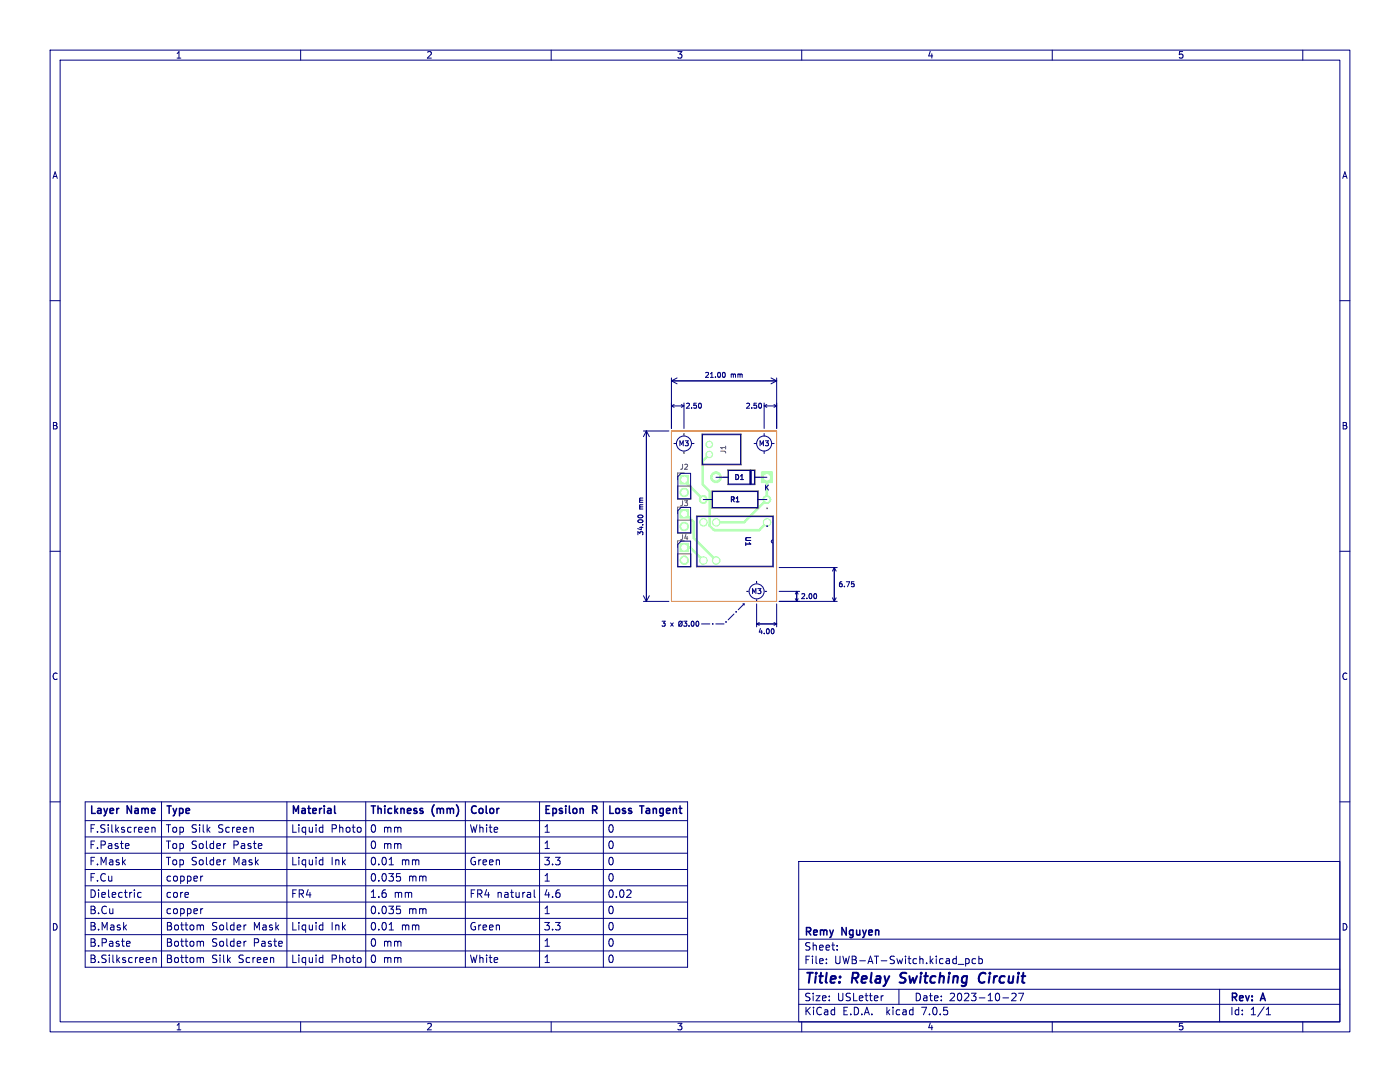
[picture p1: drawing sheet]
<svg xmlns="http://www.w3.org/2000/svg" width="279mm" height="216mm" viewBox="0 0 279 216" stroke-linecap="round" stroke-linejoin="round" font-family="sans-serif">
<path d="M134.5 88.5h.5M136.5 86.5v.5M136.5 90v.5M138 88.5h.5M149 118h1.5M151 116v1.5M151 118.5v1.5M151.5 118h1.5" fill="none" stroke="#000" stroke-width=".2"/>
<g fill="#b3ffb3" stroke="#b3ffb3" stroke-width=".2">
<path d="M135.7 94.9h1.7v1.7h-1.7z"/>
<path d="M135.7 108.4h1.7v1.7h-1.7z"/>
<path d="M151.9 94.1h2.3v2.2h-2.3z"/>
<path d="M135.7 101.7h1.7v1.7h-1.7z"/>
<circle cx="136.6" cy="98.3" r=".85"/>
<circle cx="141.6" cy="88.7" r=".66"/>
<circle cx="141.6" cy="90.7" r=".66"/>
<circle cx="136.6" cy="111.8" r=".85"/>
<circle cx="142.9" cy="95.2" r="1.1"/>
<circle cx="136.6" cy="105.1" r=".85"/>
<circle cx="153.1" cy="104.2" r=".76"/>
<circle cx="142.9" cy="104.2" r=".76"/>
<circle cx="140.4" cy="104.2" r=".76"/>
<circle cx="140.4" cy="111.8" r=".76"/>
<circle cx="142.9" cy="111.8" r=".76"/>
<circle cx="140.3" cy="99.7" r=".8"/>
<circle cx="153" cy="99.7" r=".8"/>
</g>
<path d="M136.5 95.9l3.8 3.8M141.6 90.7l-1.4 1.3v4.6l1.4 1.4v6.8l.9 1h9l1.6-1.6M153 95.2v4.5l-4.5 4.5h-5.6M136.5 102.2l1.9 1.9v3.3l4.5 4.4M136.6 109.2h1.2l2.6 2.6" fill="none" stroke="#b3ffb3" stroke-width=".5"/>
<g fill="#fff" stroke="#fff" stroke-width=".2">
<circle cx="152.5" cy="88.5" r="1.5"/>
<circle cx="136.6" cy="95.7" r=".5"/>
<circle cx="136.6" cy="98.3" r=".5"/>
<circle cx="141.6" cy="88.7" r=".41"/>
<circle cx="141.6" cy="90.7" r=".41"/>
<circle cx="136.6" cy="109.2" r=".5"/>
<circle cx="136.6" cy="111.8" r=".5"/>
<circle cx="153" cy="95.2" r=".55"/>
<circle cx="142.9" cy="95.2" r=".55"/>
<circle cx="136.6" cy="102.5" r=".5"/>
<circle cx="136.6" cy="105.1" r=".5"/>
<circle cx="153.1" cy="104.2" r=".51"/>
<circle cx="142.9" cy="104.2" r=".51"/>
<circle cx="140.4" cy="104.2" r=".51"/>
<circle cx="140.4" cy="111.8" r=".51"/>
<circle cx="142.9" cy="111.8" r=".51"/>
<circle cx="151" cy="118" r="1.5"/>
<circle cx="136.5" cy="88.5" r="1.5"/>
<circle cx="140.3" cy="99.7" r=".4"/>
<circle cx="153" cy="99.7" r=".4"/>
</g>
<g fill="none" stroke="#626262" stroke-width=".2">
<path d="M135.2 97h2.7v2.6h-2.7zM136.6 94.4h-1.4v1.3M140.1 86.6h7.8v6.2h-7.8zM141.4 99.7h.7M142.1 98h9.2v3.4h-9.2zM144.2 95.2h1M145.2 93.8h5.5v2.9h-5.5zM149.7 93.8v2.9M149.8 93.8v2.9M149.9 93.8v2.9M150.7 95.2h1M151.3 99.7h.7"/>
<path d="M135.2 101.2v1.3M135.2 103.8h2.7v2.6h-2.7zM135.2 107.9v1.3M135.2 110.5h2.7v2.6h-2.7zM139 103h15.4v10.1h-15.4z"/>
<circle cx="153.1" cy="101.4" r=".08"/>
</g>
<g fill="none" stroke="#000080" stroke-width=".2">
<path d="M10 10h259.4v195.9h-259.4zM12 12h255.4v191.9h-255.4zM60 10v2M110 10v2M160 10v2M210 10v2M260 10v2M10 60h2M267.4 60h2M134 75.4v10.1M134 76h21M134 76l1.1 .6"/>
<path d="M135.1 75.4l-1.1 .6M144.4 74.3a.53 .53 0 0 1 .4 .5 .53 .53 0 0 1-.4 .5M153.9 75.4l1.1 .6M155 75.4v10.1M155 76l-1.1 .6M128.4 86h5.1M129 86v34M129 86l.6 1.1M129 86l-.6 1.1M134 81h2.2M134 81l.5 .3M134.5 80.7l-.5 .3"/>
<path d="M135.3 95.1l.6-.7h1.9v5.1h-2.5zM136 80.7l.5 .3-.5 .3M136.5 80.4v5.1M139.9 80.6v.8M140.2 86.7h7.6v5.9h-7.6zM140.3 99.7h1.9M142.2 98.1h9v3.2h-9zM142.9 95.2h2.5M145.4 93.9h5.2v2.7h-5.2zM149.7 93.9v2.7M149.8 93.9v2.7M149.9 93.9v2.7"/>
<path d="M150.5 88.5h.5M150.6 95.2h2.4M151.2 99.7h1.8M151.9 80.6v.8M152.5 80.4v5.1M152.5 86.5v.5M152.5 90v.5M152.8 81h2.2M153 80.7l-.5 .3 .5 .3M154 88.5h.5M154.5 80.7l.5 .3M155 81l-.5 .3"/>
<path d="M10 110h2M127.3 103.1a.53 .53 0 0 1 .5-.4 .53 .53 0 0 1 .5 .4M128.4 118.9l.6 1.1M129.6 118.9l-.6 1.1M135.9 101.2h1.9v5.1h-2.5v-4.4zM135.9 108h1.9v5.1h-2.5v-4.5zM139.1 103.1h15.1v9.9h-15.1zM154.2 107.7a.3 .3 0 0 0-.3 .3 .3 .3 0 0 0 .3 .3M155.5 113.2h11.6M155.5 118h4.1M158.7 119.5l.3 .5M159 118v2"/>
<path d="M159 118l.3 .5M159 118l-.3 .5M159.3 119.5l-.3 .5M162.9 118.6v.8M166.1 119.3l.4 .7M166.5 113.2v6.8M166.5 113.2l.4 .8M166.5 113.2l-.4 .8M166.9 119.3l-.4 .7M170 116.1h.4M170.4 116.5v.5M267.4 110h2"/>
<path d="M128.4 120h5.1M140 124.5h1.6M142.9 124.5h1.6M146.5 122.5l-1.2 1.2M148.2 120.5h.3M148.5 120.5v.3M148.5 120.5l-1.2 1.2M151 124.5h4M151 120.5v4.6M151 124.5l.5 .3M151.5 124.2l-.5 .3M154.4 125.6v.8"/>
<path d="M154.5 124.2l.5 .3M155 120.5v4.6M155 124.5l-.5 .3M155.5 120h11.6M10 160h2M17 160h120.2v33h-120.2zM32.2 160v33M57.3 160v33M73 160v33M92.9 160v33M107.7 160v33M120.4 160v33"/>
<path d="M267.4 160h2M17 176.7h120.2M17 170.3h120.2M17 167h120.2M17 180h120.2M17 173.5h120.2M17 163.7h120.2M25.5 168.3l.2 .4-.7 .1M25.7 169.2l-.2 .1M28.2 178.1h-.5l-.2 .3 .1 .6h.6M30.3 165.1v1M30.3 165.2l.2-.1h.4l.1 1"/>
<path d="M40.5 174.8l-.4 .3M45.1 168.3l-.4 .2M45.1 171.6l-.4 .1M50.3 165.1l.3 .2v.8M52.1 168.3l.2 .4-.7 .1M52.2 169.2l-.1 .1M64 165.1h.4M64 171.6h.4M64.4 164.6v1.5M64.4 171.1v1.5M64.4 166l-.4 .1M64.4 172.5l-.4 .1"/>
<path d="M71.9 165.1l.2 .3-.2 .6M77.7 172.6h.8M79.2 174.3h.7M79.3 174.9h.4l.3 .3-.2 .5-.5 .1M106.6 177.6v1.3l.2 .2M125.8 177.6l.1 .3v.3l-.9 .9h.9M159.4 171.9h108v32h-108zM17 189.7h120.2M17 183.3h120.2M17 186.5h120.2M25.5 187.8l.4 .1 .1 .3-.8 .1M25.9 188.7l-.4 .1"/>
<path d="M30.5 191.1v1M30.5 191.2l.2-.1h.4l.1 1M40.2 187.8l.4 .2v.8M40.2 184.6l.4 .2v.8M40.2 191.1l.4 .2v.8M40.5 181.3l-.4 .3M49.1 187.8l-.3 .2M49.1 184.6l-.3 .1M54.4 191.1l.2 .2v.8M56.1 187.8l.2 .4-.7 .1M56.3 188.7l-.2 .1M64 191.1h.4"/>
<path d="M64 184.6h.4M64.4 184.1v1.5M64.4 190.6v1.5M64.4 185.5l-.4 .1M64.4 192l-.4 .1M71.9 191.1l.2 .3-.2 .6M77.7 185.6h.8M79.2 180.8h.7M79.3 181.4h.4l.3 .3-.1 .5-.6 .1M159.4 197.4h108M159.4 193.4h108M159.4 187.4h108"/>
<path d="M164.9 192.1v.2M164.9 191.4v.1M167.1 189.4v.2M167.1 188.7v.1M176.3 198.7l-.4 .1M179.4 197.4v3M191.2 192.4h1.2M192.7 191.3v1.5M192.7 191.4l.4-.1 .3 .3-.1 .6h-.6M194.7 191.4l-.4-.1-.3 .3 .1 .6h.6M195.4 191.4l.4-.1 .3 .3-.2 .6h-.5M195.4 190.8v1.5"/>
<path d="M200.1 199.1h1.2M201.9 198.3l.6-.1 .3 .4-.9 1.1h.9M203.3 198.2h1l-.7 1.5M243.4 197.4v6.5M60 203.9v2M110 203.9v2M159.4 200.4h108M160 203.9v2M210 203.9v2M252.7 202.5h.9M252.7 201.4l.4-.4v1.5M260 203.9v2"/>
<circle cx="136.5" cy="88.5" r="1.5"/>
<circle cx="152.5" cy="88.5" r="1.5"/>
<circle cx="151" cy="118" r="1.5"/>
<circle cx="153.1" cy="105" r=".08"/>
</g>
<g fill="#000080" stroke="#000080" stroke-width=".2">
<circle cx="146.9" cy="122.1" r=".07"/>
<circle cx="144.9" cy="124.1" r=".07"/>
<circle cx="142.2" cy="124.5" r=".08"/>
</g>
<path d="M23.6 161.3h.1M66 161.4l.1 .9M66.1 162.2l-.2 .1M66.1 161.7h-.2M66.8 160.8v1.3l.2 .2M83.8 161.6l.6 .4-.2 .3-.4-.1M84.4 161.4l-.4-.1-.2 .2M86.7 160.6l-.3 .3M91.1 160.6l.2 .3M99.6 161.3l-.3 .1M115.8 161.4h.5l.1 .9" fill="none" stroke="#000080" stroke-width=".3"/>
<path d="M195.8 194.2a1.11 1.11 0 0 0 .1 1.9" fill="none" stroke="#000080" stroke-width=".4"/>
<path d="M134 86h21v34h-21z" fill="none" stroke="#ff8000" stroke-width=".2"/>
<g font-size="2.8" fill="#000080">
<text x="160.4" y="196.7">Title:</text>
<text x="169.9" y="196.7">Relay</text>
<text x="180.1" y="196.7">Switching</text>
<text x="196.4" y="196.7">Circuit</text>
</g>
<g font-size="2.1" fill="#000080">
<text x="17.8" y="166.3">F.Silkscreen</text>
<text x="17.8" y="163">Layer</text>
<text x="25.3" y="163">Name</text>
<text x="33" y="163">Type</text>
<text x="33" y="166.3">Top Silk</text>
<text x="43.2" y="166.3">Screen</text>
<text x="58" y="166.3">Liquid</text>
<text x="58" y="163">Material</text>
<text x="65.8" y="166.3">Photo</text>
<text x="73.7" y="163">Thickness</text>
<text x="73.7" y="166.3">0 mm</text>
<text x="86.1" y="163">(mm)</text>
<text x="93.6" y="163">Color</text>
<text x="93.6" y="166.3">White</text>
<text x="108.4" y="163">Epsilon</text>
<text x="108.4" y="166.3">1</text>
<text x="118.2" y="163">R</text>
<text x="121.2" y="166.3">0</text>
<text x="121.2" y="163">Loss</text>
<text x="127.8" y="163">Tangent</text>
<text x="17.8" y="172.7">F.Mask</text>
<text x="17.8" y="169.5">F.Paste</text>
<text x="33" y="169.5">Top Solder</text>
<text x="33" y="172.7">Top Solder</text>
<text x="46.2" y="169.5">Paste</text>
<text x="46.2" y="172.7">Mask</text>
<text x="58" y="172.7">Liquid</text>
<text x="65.8" y="172.7">Ink</text>
<text x="73.7" y="169.5">0 mm</text>
<text x="73.7" y="172.7">0.01</text>
<text x="79.8" y="172.7">mm</text>
<text x="93.6" y="172.7">Green</text>
<text x="108.4" y="172.7">3.3</text>
<text x="108.4" y="169.5">1</text>
<text x="121.2" y="169.5">0</text>
<text x="121.2" y="172.7">0</text>
<text x="17.8" y="176">F.Cu</text>
<text x="17.8" y="179.3">Dielectric</text>
<text x="33" y="179.3">core</text>
<text x="33" y="176">copper</text>
<text x="58" y="179.3">FR4</text>
<text x="73.7" y="179.3">1.6</text>
<text x="73.7" y="176">0.035</text>
<text x="78.4" y="179.3">mm</text>
<text x="81.3" y="176">mm</text>
<text x="93.6" y="179.3">FR4 natural</text>
<text x="108.4" y="179.3">4.6</text>
<text x="108.4" y="176">1</text>
<text x="121.2" y="179.3">0.02</text>
<text x="121.2" y="176">0</text>
<text x="17.8" y="182.5">B.Cu</text>
<text x="17.8" y="185.7">B.Mask</text>
<text x="33" y="182.5">copper</text>
<text x="33" y="185.7">Bottom</text>
<text x="42" y="185.7">Solder</text>
<text x="50.2" y="185.7">Mask</text>
<text x="58" y="185.7">Liquid</text>
<text x="65.8" y="185.7">Ink</text>
<text x="73.7" y="182.5">0.035</text>
<text x="73.7" y="185.7">0.01</text>
<text x="79.8" y="185.7">mm</text>
<text x="81.3" y="182.5">mm</text>
<text x="93.6" y="185.7">Green</text>
<text x="108.4" y="185.7">3.3</text>
<text x="108.4" y="182.5">1</text>
<text x="121.2" y="182.5">0</text>
<text x="121.2" y="185.7">0</text>
<text x="17.8" y="189">B.Paste</text>
<text x="33" y="189">Bottom</text>
<text x="42" y="189">Solder</text>
<text x="50.2" y="189">Paste</text>
<text x="73.7" y="189">0 mm</text>
<text x="108.4" y="189">1</text>
<text x="121.2" y="189">0</text>
<text x="160.4" y="189.8">Sheet:</text>
<text x="160.4" y="187">Remy</text>
<text x="167.9" y="187">Nguyen</text>
<text x="17.8" y="192.3">B.Silkscreen</text>
<text x="33" y="192.3">Bottom</text>
<text x="42" y="192.3">Silk</text>
<text x="47.2" y="192.3">Screen</text>
<text x="58" y="192.3">Liquid</text>
<text x="65.8" y="192.3">Photo</text>
<text x="73.7" y="192.3">0 mm</text>
<text x="93.6" y="192.3">White</text>
<text x="108.4" y="192.3">1</text>
<text x="121.2" y="192.3">0</text>
<text x="160.4" y="192.5">File:</text>
<text x="166.4" y="192.5">UWB-AT-Switch.kicad_pcb</text>
<text x="160.4" y="202.7">KiCad</text>
<text x="160.4" y="199.9">Size:</text>
<text x="167" y="199.9">USLetter</text>
<text x="168" y="202.7">E.D.A.</text>
<text x="176.8" y="202.7">kicad</text>
<text x="182.4" y="199.9">Date:</text>
<text x="183.9" y="202.7">7.0.5</text>
<text x="189.3" y="199.9">2023-10-27</text>
<text x="245.4" y="200.1">Rev:</text>
<text x="245.4" y="202.7">Id:</text>
<text x="249.4" y="202.7">1/1</text>
<text x="251.6" y="200.1">A</text>
</g>
<g font-size="1.8" fill="#000080">
<text x="35" y="11.8">1</text>
<text x="85" y="11.8">2</text>
<text x="135" y="11.8">3</text>
<text x="185" y="11.8">4</text>
<text x="235" y="11.8">5</text>
<text x="10.4" y="35.8">A</text>
<text x="267.8" y="35.8">A</text>
<text x="10.3" y="85.8">B</text>
<text x="267.7" y="85.8">B</text>
<text x="10.3" y="135.8">C</text>
<text x="267.7" y="135.8">C</text>
<text x="10.3" y="185.8">D</text>
<text x="267.7" y="185.8">D</text>
<text x="35" y="205.7">1</text>
<text x="85" y="205.7">2</text>
<text x="135" y="205.7">3</text>
<text x="185" y="205.7">4</text>
<text x="235" y="205.7">5</text>
</g>
<g font-size="1.4" fill="#000080">
<text x="140.6" y="75.5">21.00</text>
<text x="145.8" y="75.5">mm</text>
<text x="136.7" y="81.7">2.50</text>
<text x="148.7" y="81.7">2.50</text>
<text x="135.4" y="89.2">M3</text>
<text x="151.4" y="89.2">M3</text>
<text x="146.5" y="95.9">D1</text>
<text x="128.5" y="101.7" transform="rotate(-90 128.5 101.7)">mm</text>
<text x="145.6" y="100.4">R1</text>
<text x="152.5" y="98">K</text>
<text x="128.5" y="106.9" transform="rotate(-90 128.5 106.9)">34.00</text>
<text x="148.6" y="106.9" transform="rotate(90 148.6 106.9)">U1</text>
<text x="149.9" y="118.7">M3</text>
<text x="159.7" y="119.7">2.00</text>
<text x="167.2" y="117.3">6.75</text>
<text x="131.9" y="125.2">3</text>
<text x="133.8" y="125.2">x</text>
<text x="135.5" y="125.2">Ø3.00</text>
<text x="151.2" y="126.7">4.00</text>
</g>
<g font-size="1.4" fill="#626262">
<text x="135.6" y="93.9">J2</text>
<text x="145.1" y="90.6" transform="rotate(-90 145.1 90.6)">J1</text>
<text x="135.6" y="101.1">J3</text>
<text x="135.6" y="107.9">J4</text>
</g>
</svg>
